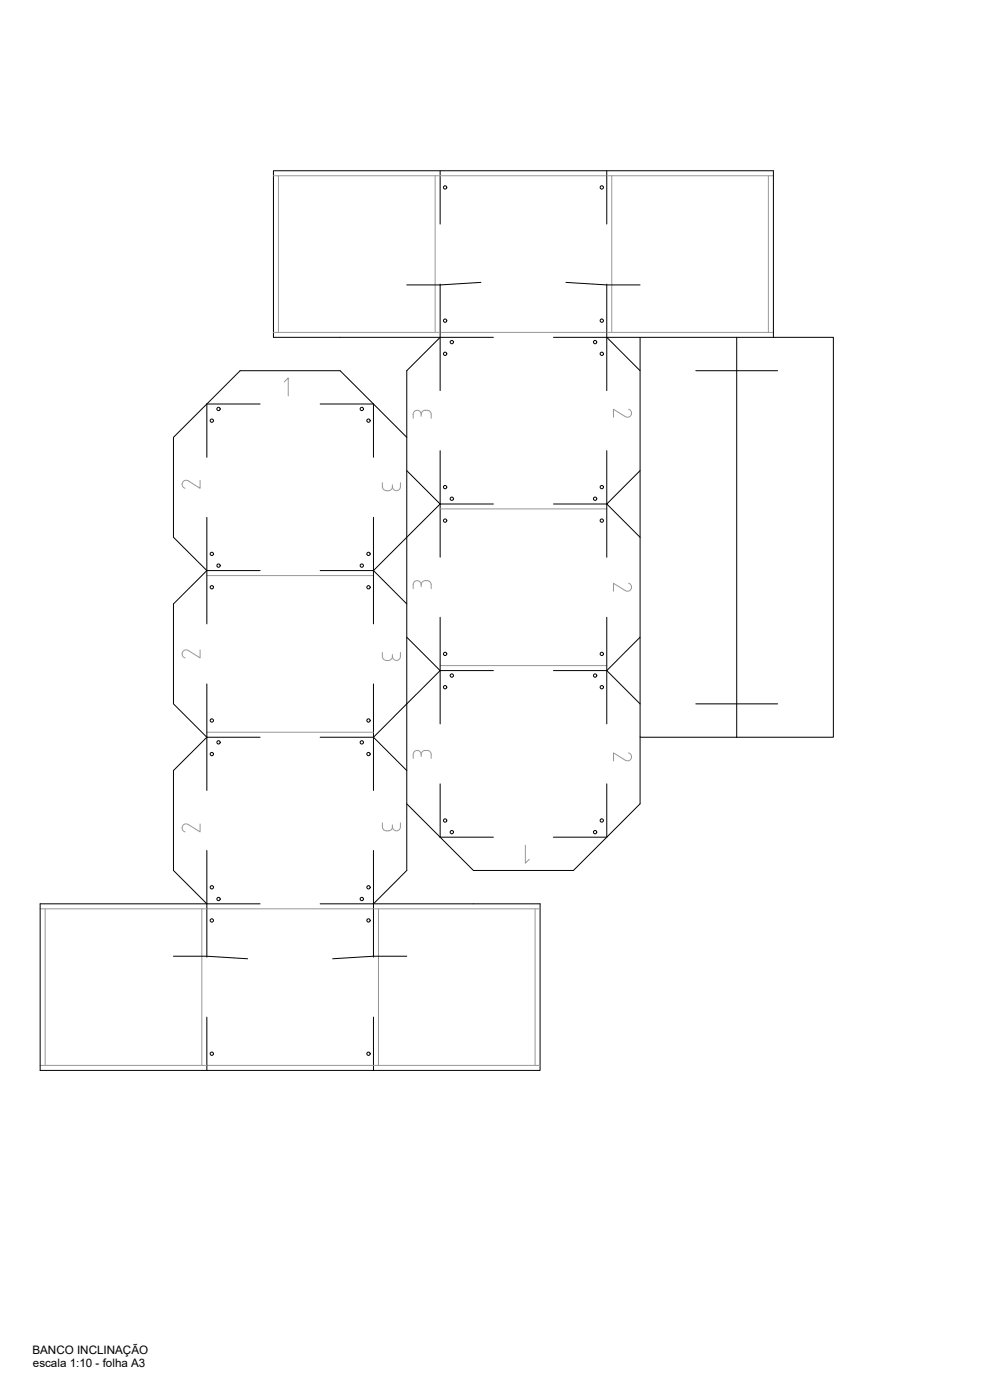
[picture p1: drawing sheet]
<svg xmlns="http://www.w3.org/2000/svg" width="297mm" height="420mm" viewBox="0 0 297 420" stroke-linecap="round" stroke-linejoin="round" font-family="sans-serif">
<!-- layer: 4. DOBRAS -->
<g fill="none" stroke="#000" stroke-width=".3">
<path d="M132.1 51.2v16M182.1 51.2v16M132.1 85.3v15.9M182.1 85.3v31.9M148 101.2h-15.9v16M166.1 101.2h16M78 121.2h-15.9v16M96.1 121.2h16v16M132.1 135.3v16M182.1 135.3v31.9M62.1 155.3v31.9M112.1 155.3v15.9h-16"/>
<path d="M148 151.3h-15.9v15.9M166.1 151.3h16M62.1 171.2h15.9M112.1 171.2v16M132.1 185.3v16M182.1 185.3v32M62.1 205.3v31.9M112.1 205.3v16h-16M148 201.3h-15.9v16M166.1 201.3h16M62.1 221.3h15.9M112.1 221.3v15.9"/>
<path d="M132.1 235.2v16h15.9M182.1 235.2v16h-16M62.1 255.2v32.1M112.1 255.2v16.1h-16M62.1 271.3h15.9M112.1 271.3v16M62.1 305.2v16M112.1 305.2v16"/>
</g>
<!-- layer: 1. CORTE -->
<g fill="none" stroke="#000" stroke-width=".3">
<path d="M144.3 84.8l-12.2 .7h-10.1M169.8 84.8l12.3 .7h9.9M192 101.2v120.1h29M208.8 111.3h24.5M221 101.2v120.1M232.1 101.2v-50h-150.1v50h50.1l-10.1 10.1v149.9l-9.9 10.1h50v49.9h-150.1v-49.9h50.1l-10.1-10.1v-30l10.1-9.9-10.1-10.1v-29.9l10.1-10.1-10.1-10v-29.9l20.1-20h29.9l20 20M232.1 101.2h17.9v120.1h-29M232.1 101.2h-50l9.9 10.1M122 141.2l10.1 10.1-20 19.9 9.9 10.1M192 141.2l-9.9 10.1 9.9 9.9M122 191.2l10.1 10.1-20 20 9.9 9.9M192 191.2l-9.9 10.1 9.9 9.9"/>
<path d="M208.8 211.2h24.5M192 221.3v19.9l-20 20h-30l-20-20M52 287h10.1l12.2 .7M122 287h-9.9l-12.3 .7"/>
</g>
<!-- layer: 3. CONTORNO -->
<g fill="none" stroke="#989898" stroke-width=".3">
<path d="M82 52.7h150.1M83.5 52.7v47.1M130.6 52.7v47.1M183.6 52.7v47.1M230.5 52.7v47.1M82 99.8h150.1M132.1 152.7h50M62.1 172.7h50M132.1 199.7h50M62.1 219.8h50M12 272.8h150.1M13.5 272.8v46.9"/>
<path d="M60.6 272.8v46.9M113.6 272.8v46.9M160.5 272.8v46.9M12 319.7h150.1"/>
</g>
<!-- layer: 2. GRAVURA -->
<g fill="none" stroke="#000" stroke-width=".3">
<circle cx="133.6" cy="56.3" r=".5"/>
<circle cx="180.6" cy="56.3" r=".5"/>
<circle cx="133.6" cy="96.2" r=".5"/>
<circle cx="180.6" cy="96.2" r=".5"/>
<circle cx="133.6" cy="106.2" r=".5"/>
<circle cx="135.6" cy="102.7" r=".5"/>
<circle cx="178.6" cy="102.7" r=".5"/>
<circle cx="180.6" cy="106.2" r=".5"/>
<circle cx="63.6" cy="126.2" r=".5"/>
<circle cx="65.6" cy="122.7" r=".5"/>
<circle cx="108.6" cy="122.7" r=".5"/>
<circle cx="110.6" cy="126.2" r=".5"/>
<circle cx="133.6" cy="146.2" r=".5"/>
<circle cx="133.6" cy="156.2" r=".5"/>
<circle cx="135.6" cy="149.7" r=".5"/>
<circle cx="178.6" cy="149.7" r=".5"/>
<circle cx="180.6" cy="156.2" r=".5"/>
<circle cx="180.6" cy="146.2" r=".5"/>
<circle cx="63.6" cy="166.2" r=".5"/>
<circle cx="63.6" cy="176.2" r=".5"/>
<circle cx="65.6" cy="169.7" r=".5"/>
<circle cx="108.6" cy="169.7" r=".5"/>
<circle cx="110.6" cy="176.2" r=".5"/>
<circle cx="110.6" cy="166.2" r=".5"/>
<circle cx="133.6" cy="196.2" r=".5"/>
<circle cx="180.6" cy="196.2" r=".5"/>
<circle cx="63.6" cy="216.2" r=".5"/>
<circle cx="110.6" cy="216.2" r=".5"/>
<circle cx="133.6" cy="206.2" r=".5"/>
<circle cx="135.6" cy="202.7" r=".5"/>
<circle cx="178.6" cy="202.7" r=".5"/>
<circle cx="180.6" cy="206.2" r=".5"/>
<circle cx="63.6" cy="226.3" r=".5"/>
<circle cx="65.6" cy="222.8" r=".5"/>
<circle cx="108.6" cy="222.8" r=".5"/>
<circle cx="110.6" cy="226.3" r=".5"/>
<circle cx="133.6" cy="246.2" r=".5"/>
<circle cx="135.6" cy="249.7" r=".5"/>
<circle cx="178.6" cy="249.7" r=".5"/>
<circle cx="180.6" cy="246.2" r=".5"/>
<circle cx="63.6" cy="276.2" r=".5"/>
<circle cx="63.6" cy="266.3" r=".5"/>
<circle cx="65.6" cy="269.8" r=".5"/>
<circle cx="108.6" cy="269.8" r=".5"/>
<circle cx="110.6" cy="276.2" r=".5"/>
<circle cx="110.6" cy="266.3" r=".5"/>
<circle cx="63.6" cy="316.2" r=".5"/>
<circle cx="110.6" cy="316.2" r=".5"/>
</g>
<!-- layer: 5. TEXTO -->
<path d="M85.3 114.6l1.2-1.2v5.4M157.6 253.7v5.4l1.2-1.2" fill="none" stroke="#989898" stroke-width=".3"/>
<text font-size="6.2" fill="#989898" x="182.7" y="126.6">2</text>
<g font-size="5.7" fill="#989898">
<text x="53.3" y="147.8">2</text>
<text x="113.6" y="148.5">3</text>
<text x="122.8" y="177.8">3</text>
<text x="182.7" y="178.9">2</text>
<text x="53.3" y="198.6">2</text>
<text x="122.8" y="229">3</text>
<text x="182.7" y="229.7">2</text>
<text x="53.3" y="250.8">2</text>
</g>
<g font-size="5.3" fill="#989898">
<text x="122.8" y="126.6">3</text>
<text x="113.6" y="199.3">3</text>
<text x="113.6" y="250.5">3</text>
</g>
<g font-size="3.5">
<text x="9.7" y="406.3">BANCO INCLINAÇÃO</text>
<text x="9.9" y="410.1">escala 1:10 - folha A3</text>
</g>
</svg>
